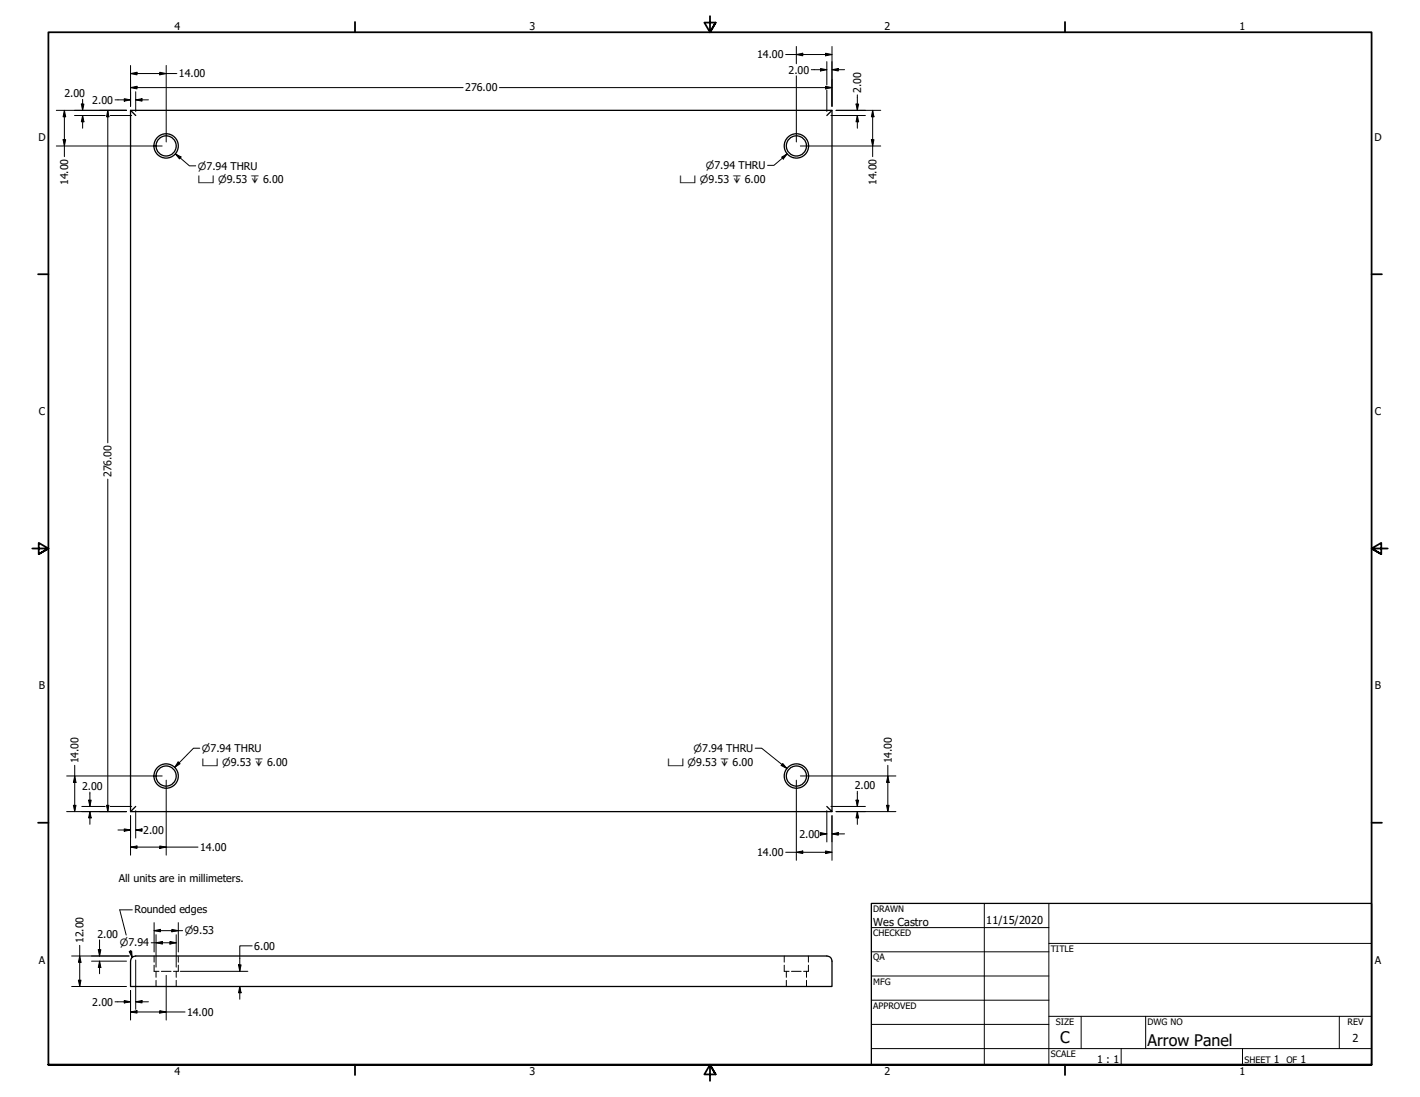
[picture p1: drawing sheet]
<svg xmlns="http://www.w3.org/2000/svg" width="559mm" height="432mm" viewBox="0 0 559 432" stroke-linecap="round" stroke-linejoin="round" font-family="sans-serif">
<!-- layer: Hidden (ANSI) -->
<g fill="none" stroke="#000" stroke-width=".39">
<path d="M60.6 379.9v2.4h1.9M60.6 376.3v2.4M70.2 379.9v2.4h-1.9M70.2 376.3v2.4M308.6 379.9v2.4h1.9M308.6 376.3v2.4M318.1 379.9v2.4h-1.9M318.1 376.3v2.4M61.4 382.3v2.4M61.4 385.9v2.4M63.5 382.3h3.8M69.3 382.3v2.4"/>
<path d="M69.3 385.9v2.4M309.4 382.3v2.4M309.4 385.9v2.4M311.5 382.3h3.8M317.4 382.3v2.4M317.4 385.9v2.4"/>
</g>
<!-- layer: Visible (ANSI) -->
<g fill="none" stroke="#000" stroke-width=".51">
<path d="M51.4 43.4v276.1M53.4 45.5l-2-2.1h276l-2 2.1M327.4 43.4v276.1l-2-2.1M53.4 317.4l-2 2.1h276M51.8 377.1l.4-.4 1.2-.4h272a2 2 0 0 1 2 2v10h-276v-10z"/>
<circle cx="65.4" cy="57.4" r="4"/>
<circle cx="65.4" cy="57.4" r="4.8"/>
<circle cx="313.4" cy="57.4" r="4.8"/>
<circle cx="313.4" cy="57.4" r="4"/>
<circle cx="65.4" cy="305.5" r="4"/>
<circle cx="65.4" cy="305.5" r="4.8"/>
<circle cx="313.4" cy="305.5" r="4.8"/>
<circle cx="313.4" cy="305.5" r="4"/>
</g>
<!-- layer: Border (ANSI) -->
<g fill="none" stroke="#000" stroke-width=".7">
<path d="M139.7 8.6v4.1M279.4 6.3v6.4l-2.2-3.8h4.4l-2.2 3.8 2.2-3.8M419.1 8.6v4.1M15 107.9h4M539.8 107.9h4M12.7 215.9h6.3l-3.8-2.2v4.4l3.8-2.2-3.8 2.2M546.1 215.9h-6.3l3.8-2.2v4.4l-3.8-2.2 3.8 2.2M15 323.8h4M539.8 323.8h4M19 419.1v-406.4h520.8v406.4h-520.8h520.8M139.7 419.1v4.1M419.1 419.1v4.1"/>
<path d="M281.6 422.9l-2.2-3.8 2.2 3.8h-4.4l2.2-3.8v6.3"/>
</g>
<!-- layer: Title (ANSI) -->
<g fill="none" stroke="#000" stroke-width=".39">
<path d="M387.3 355.6v63.5M412.7 355.6v63.5M342.9 365.1h69.8M342.9 374.6h69.8M412.7 371.3h127.1M342.9 384.2h69.8M342.9 393.7h69.8M342.9 412.7h196.9M342.9 403.2h69.8M412.7 400h127.1M425.4 400v12.7M441.2 412.7v6.4"/>
<path d="M450.8 400v12.7M488.9 412.7v6.4M527 400v12.7"/>
</g>
<path d="M342.9 355.6h196.9v63.5h-196.9z" fill="none" stroke="#000" stroke-width=".51"/>
<!-- layer: Symbol (ANSI) -->
<path d="M69 60.6l2.2 1.2-.6 .7zM69 60.6l5.5 4.7h2.5M307.6 61.8l2.2-1.2-1.6 2zM309.8 60.6l-5.3 4.5h-2.4M70.1 299.9l.8 .7-2.2 1.5zM78.6 294.5h-2.5l-7.4 7.6M297.2 294.5h2.5l10 8M308 300.5l1.7 2-2.3-1.2zM52.1 358.1h-5l2.6 9.9M50.9 374.6l.9-.3 .2 2.6zM51.2 374.1l.8 2.8" fill="none" stroke="#000" stroke-width=".39"/>
<g fill="#000">
<path d="M69 60.6l2.2 1.2-.6 .7z" fill-rule="evenodd"/>
<path d="M307.6 61.8l2.2-1.2-1.6 2z" fill-rule="evenodd"/>
<path d="M70.1 299.9l.8 .7-2.2 1.5z" fill-rule="evenodd"/>
<path d="M308 300.5l1.7 2-2.3-1.2z" fill-rule="evenodd"/>
<path d="M50.9 374.6l.9-.3 .2 2.6z" fill-rule="evenodd"/>
</g>
<!-- layer: Dimension (ANSI) -->
<g fill="none" stroke="#000" stroke-width=".39">
<path d="M313.4 18.3v6.8M327.4 18.3v23.5M32.5 39.1v4.3M45.3 39.3h6.1M48.9 38.9l2.5 .4-2.5 .5zM51.4 34.5l2.5-.5v1zM51.4 29l2.5-.6v1.1zM51.4 34.5h130.8M51.4 25.8v16M51.4 29h18.2M53.4 39.3l2.5-.4v.9zM53.4 36.1v7.8"/>
<path d="M53.4 39.3h5M62.9 28.4l2.5 .6-2.5 .5zM65.4 25.8v30.1M196.5 34.5h130.9M309.2 21.5h18.2M313.4 21.5l2.5-.5v1zM313.4 29.8v26.1M319.3 27.4h6.1M322.9 27l2.5 .4-2.5 .5zM324.9 34l2.5 .5-2.5 .5zM324.9 21l2.5 .5-2.5 .5zM325.4 24.3v9.2"/>
<path d="M325.4 35.4v8.5M327.4 27.4l2.5-.4v.9zM327.4 27.4h5M337.4 37.3v6.1M22.2 43.4h27.6M22.2 57.5h41.6M24.8 55h1l-.5 2.5zM25.3 43.4l.5 2.6h-1zM25.3 43.4v18.3M29.3 45.5h12.1M32 41h1l-.5 2.4zM32.5 45.5l.5 2.4h-1z"/>
<path d="M32.5 45.5v5M42.4 43.4l.5 2.6h-1zM42.4 43.4v130.9M43.4 45.5h8.4M315 57.5h31.6M327 45.5h13.6M329 43.4h17.6M336.9 41h1l-.5 2.4zM337.4 45.5l.5 2.4h-1zM337.4 45.5v5M342.9 55h1l-.5 2.5zM343.4 43.4l.5 2.6h-1z"/>
<path d="M343.4 43.4v18.3M42.4 188.6v130.9M26.2 319.5h23.6M26.2 305.4h37.6M28.9 317h1l-.5 2.5zM29.4 305.4l.5 2.6h-1zM29.4 301.2v18.3M32.2 317.4h9.2M34.9 315h1l-.5 2.4zM35.4 319.5l.5 2.4h-1zM35.4 311.8v5.6M35.4 319.5v5"/>
<path d="M41.9 317h1l-.5 2.5zM43.4 317.4h8.4M53.4 319.1v10.8M65.4 307.1v29.5M313.4 307.1v31.5M315 305.4h37.6M325.4 319.1v12.3M327 317.4h13.6M329 319.5h23.6M336.9 315h1l-.5 2.4zM337.4 319.5l.5 2.4h-1zM337.4 311.5v5.9"/>
<path d="M337.4 319.5v5M348.9 317h1l-.5 2.5zM349.4 305.4l.5 2.6h-1zM349.4 301.2v18.3M46.4 326.7h5M48.9 326.3l2.5 .4-2.5 .5zM51.4 333.4l2.5-.4v.9zM51.4 321.1v15.5M51.4 333.4h26.5M53.4 326.7l2.5-.4v.9zM53.4 326.7h2.5M62.9 333l2.5 .4-2.5 .5z"/>
<path d="M309.2 335.5h18.2M313.4 335.5l2.5-.5v1zM322.9 327.7l2.5 .5-2.5 .5zM322.9 328.2h2.5M324.9 335l2.5 .5-2.5 .5zM327.4 328.2l2.5-.5v1zM327.4 321.1v17.5M327.4 328.2h5M28.2 376.3h22.6M31.4 376.3l.5 2.5h-1zM31.4 372.1v16.2M36 378.3h13.8"/>
<path d="M38.7 373.8h1l-.5 2.5zM39.2 378.3l.5 2.5h-1zM39.2 370v6.3M39.2 378.3v5M53.4 377.9v19.4M59.5 371.1h9.8M60.6 366.3l2.5-.5v1zM60.6 366.3h11.3M60.6 363.2v11.5M61.4 371.1l2.5-.5v1zM61.4 367.9v12.8M66.9 370.6l2.4 .5-2.4 .5z"/>
<path d="M67.6 365.8l2.6 .5-2.6 .5zM69.3 367.9v12.8M70.2 363.2v11.5M93.9 379.8h1l-.5 2.5zM99.3 372.3h-4.9v10M28.2 388.3h21.6M30.9 385.8h1l-.5 2.5zM45.3 394.3h6.1M48.9 393.8l2.5 .5-2.5 .5zM51.4 398.3l2.5-.5v1zM51.4 389.9v11.6M51.4 398.3h21.4"/>
<path d="M53.4 394.3l2.5-.5v1zM53.4 394.3h5M62.9 397.8l2.5 .5-2.5 .5zM65.4 383.9v17.6M70.9 388.3h26.6M70.9 382.3h26.6M94.4 388.3l.5 2.5h-1zM94.4 388.3v5"/>
</g>
<g fill="#000">
<path d="M48.9 38.9l2.5 .4-2.5 .5z" fill-rule="evenodd"/>
<path d="M51.4 34.5l2.5-.5v1z" fill-rule="evenodd"/>
<path d="M51.4 29l2.5-.6v1.1z" fill-rule="evenodd"/>
<path d="M53.4 39.3l2.5-.4v.9z" fill-rule="evenodd"/>
<path d="M62.9 28.4l2.5 .6-2.5 .5z" fill-rule="evenodd"/>
<path d="M313.4 21.5l2.5-.5v1z" fill-rule="evenodd"/>
<path d="M322.9 27l2.5 .4-2.5 .5z" fill-rule="evenodd"/>
<path d="M324.9 34l2.5 .5-2.5 .5z" fill-rule="evenodd"/>
<path d="M324.9 21l2.5 .5-2.5 .5z" fill-rule="evenodd"/>
<path d="M327.4 27.4l2.5-.4v.9z" fill-rule="evenodd"/>
<path d="M24.8 55h1l-.5 2.5z" fill-rule="evenodd"/>
<path d="M25.3 43.4l.5 2.6h-1z" fill-rule="evenodd"/>
<path d="M32 41h1l-.5 2.4z" fill-rule="evenodd"/>
<path d="M32.5 45.5l.5 2.4h-1z" fill-rule="evenodd"/>
<path d="M42.4 43.4l.5 2.6h-1z" fill-rule="evenodd"/>
<path d="M336.9 41h1l-.5 2.4z" fill-rule="evenodd"/>
<path d="M337.4 45.5l.5 2.4h-1z" fill-rule="evenodd"/>
<path d="M342.9 55h1l-.5 2.5z" fill-rule="evenodd"/>
<path d="M343.4 43.4l.5 2.6h-1z" fill-rule="evenodd"/>
<path d="M28.9 317h1l-.5 2.5z" fill-rule="evenodd"/>
<path d="M29.4 305.4l.5 2.6h-1z" fill-rule="evenodd"/>
<path d="M34.9 315h1l-.5 2.4z" fill-rule="evenodd"/>
<path d="M41.9 317h1l-.5 2.5z" fill-rule="evenodd"/>
<path d="M336.9 315h1l-.5 2.4z" fill-rule="evenodd"/>
<path d="M348.9 317h1l-.5 2.5z" fill-rule="evenodd"/>
<path d="M349.4 305.4l.5 2.6h-1z" fill-rule="evenodd"/>
<path d="M35.4 319.5l.5 2.4h-1z" fill-rule="evenodd"/>
<path d="M48.9 326.3l2.5 .4-2.5 .5z" fill-rule="evenodd"/>
<path d="M51.4 333.4l2.5-.4v.9z" fill-rule="evenodd"/>
<path d="M53.4 326.7l2.5-.4v.9z" fill-rule="evenodd"/>
<path d="M62.9 333l2.5 .4-2.5 .5z" fill-rule="evenodd"/>
<path d="M313.4 335.5l2.5-.5v1z" fill-rule="evenodd"/>
<path d="M322.9 327.7l2.5 .5-2.5 .5z" fill-rule="evenodd"/>
<path d="M324.9 335l2.5 .5-2.5 .5z" fill-rule="evenodd"/>
<path d="M327.4 328.2l2.5-.5v1z" fill-rule="evenodd"/>
<path d="M337.4 319.5l.5 2.4h-1z" fill-rule="evenodd"/>
<path d="M31.4 376.3l.5 2.5h-1z" fill-rule="evenodd"/>
<path d="M38.7 373.8h1l-.5 2.5z" fill-rule="evenodd"/>
<path d="M60.6 366.3l2.5-.5v1z" fill-rule="evenodd"/>
<path d="M61.4 371.1l2.5-.5v1z" fill-rule="evenodd"/>
<path d="M66.9 370.6l2.4 .5-2.4 .5z" fill-rule="evenodd"/>
<path d="M67.6 365.8l2.6 .5-2.6 .5z" fill-rule="evenodd"/>
<path d="M93.9 379.8h1l-.5 2.5z" fill-rule="evenodd"/>
<path d="M30.9 385.8h1l-.5 2.5z" fill-rule="evenodd"/>
<path d="M39.2 378.3l.5 2.5h-1z" fill-rule="evenodd"/>
<path d="M48.9 393.8l2.5 .5-2.5 .5z" fill-rule="evenodd"/>
<path d="M51.4 398.3l2.5-.5v1z" fill-rule="evenodd"/>
<path d="M53.4 394.3l2.5-.5v1z" fill-rule="evenodd"/>
<path d="M62.9 397.8l2.5 .5-2.5 .5z" fill-rule="evenodd"/>
<path d="M94.4 388.3l.5 2.5h-1z" fill-rule="evenodd"/>
</g>
<g font-size="6.3">
<text x="417.2" y="410.6">C</text>
<text x="451.6" y="411.9">Arrow Panel</text>
</g>
<g font-size="4.3">
<text x="343.7" y="364.3">Wes Castro</text>
<text x="388.1" y="363.7">11/15/2020</text>
<text x="532.2" y="410">2</text>
</g>
<g font-size="4.2">
<text x="68.7" y="11.7">4</text>
<text x="208.4" y="11.7">3</text>
<text x="348.1" y="11.7">2</text>
<text x="487.8" y="11.7">1</text>
<text x="297.9" y="23">14.00</text>
<text x="310.3" y="29">2.00</text>
<text x="70.4" y="30.5">14.00</text>
<text x="25.3" y="38.2">2.00</text>
<text x="36.3" y="40.8">2.00</text>
<text x="183" y="36">276.00</text>
<text x="338.9" y="36.5" transform="rotate(-90 338.9 36.5)">2.00</text>
<text x="15.1" y="55.5">D</text>
<text x="540.9" y="55.5">D</text>
<text x="26.9" y="72.9" transform="rotate(-90 26.9 72.9)">14.00</text>
<text x="344.9" y="72.9" transform="rotate(-90 344.9 72.9)">14.00</text>
<text x="15.2" y="163.4">C</text>
<text x="541" y="163.4">C</text>
<text x="43.9" y="187.8" transform="rotate(-90 43.9 187.8)">276.00</text>
<text x="15.3" y="271.4">B</text>
<text x="541.1" y="271.4">B</text>
<text x="30.9" y="300.5" transform="rotate(-90 30.9 300.5)">14.00</text>
<text x="350.9" y="300.5" transform="rotate(-90 350.9 300.5)">14.00</text>
<text x="32.3" y="310.9">2.00</text>
<text x="336.4" y="310.6">2.00</text>
<text x="56.4" y="328.2">2.00</text>
<text x="314.6" y="329.8">2.00</text>
<text x="78.7" y="335">14.00</text>
<text x="297.9" y="337">14.00</text>
<text x="46.7" y="347.2">All units are in millimeters.</text>
<text x="52.9" y="359.3">Rounded edges</text>
<text x="32.9" y="371.3" transform="rotate(-90 32.9 371.3)">12.00</text>
<text x="38.4" y="369.1">2.00</text>
<text x="100.1" y="373.8">6.00</text>
<text x="15.2" y="379.3">A</text>
<text x="541" y="379.3">A</text>
<text x="36.3" y="395.9">2.00</text>
<text x="73.6" y="399.9">14.00</text>
<text x="431.7" y="418.3">1 : 1</text>
<text x="501.3" y="418.3">1</text>
<text x="511.8" y="418.3">1</text>
<text x="68.7" y="423.2">4</text>
<text x="208.4" y="423.2">3</text>
<text x="348.1" y="423.2">2</text>
<text x="487.8" y="423.2">1</text>
</g>
<g font-size="3.9">
<text x="77.9" y="66.8">⌀7.94 THRU</text>
<text x="267.5" y="71.9">⌴ ⌀9.53 ↧ 6.00</text>
<text x="277.7" y="66.6">⌀7.94 THRU</text>
<text x="77.9" y="72.1">⌴ ⌀9.53 ↧ 6.00</text>
<text x="79.4" y="296">⌀7.94 THRU</text>
<text x="272.9" y="296">⌀7.94 THRU</text>
<text x="79.4" y="301.4">⌴ ⌀9.53 ↧ 6.00</text>
<text x="262.6" y="301.4">⌴ ⌀9.53 ↧ 6.00</text>
<text x="72.7" y="367.8">⌀9.53</text>
<text x="47.1" y="372.6">⌀7.94</text>
</g>
<g font-size="3.5">
<text x="343.7" y="358.9">DRAWN</text>
<text x="343.7" y="368.5">CHECKED</text>
<text x="413.5" y="374.6">TITLE</text>
<text x="343.7" y="378">QA</text>
<text x="343.7" y="387.5">MFG</text>
<text x="343.7" y="397.1">APPROVED</text>
<text x="415.5" y="403.4">SIZE</text>
<text x="451.6" y="403.4">DWG NO</text>
<text x="530.3" y="403.4">REV</text>
<text x="413.5" y="416.1">SCALE</text>
<text x="489.7" y="418.3">SHEET</text>
<text x="506.2" y="418.3">OF</text>
</g>
</svg>
